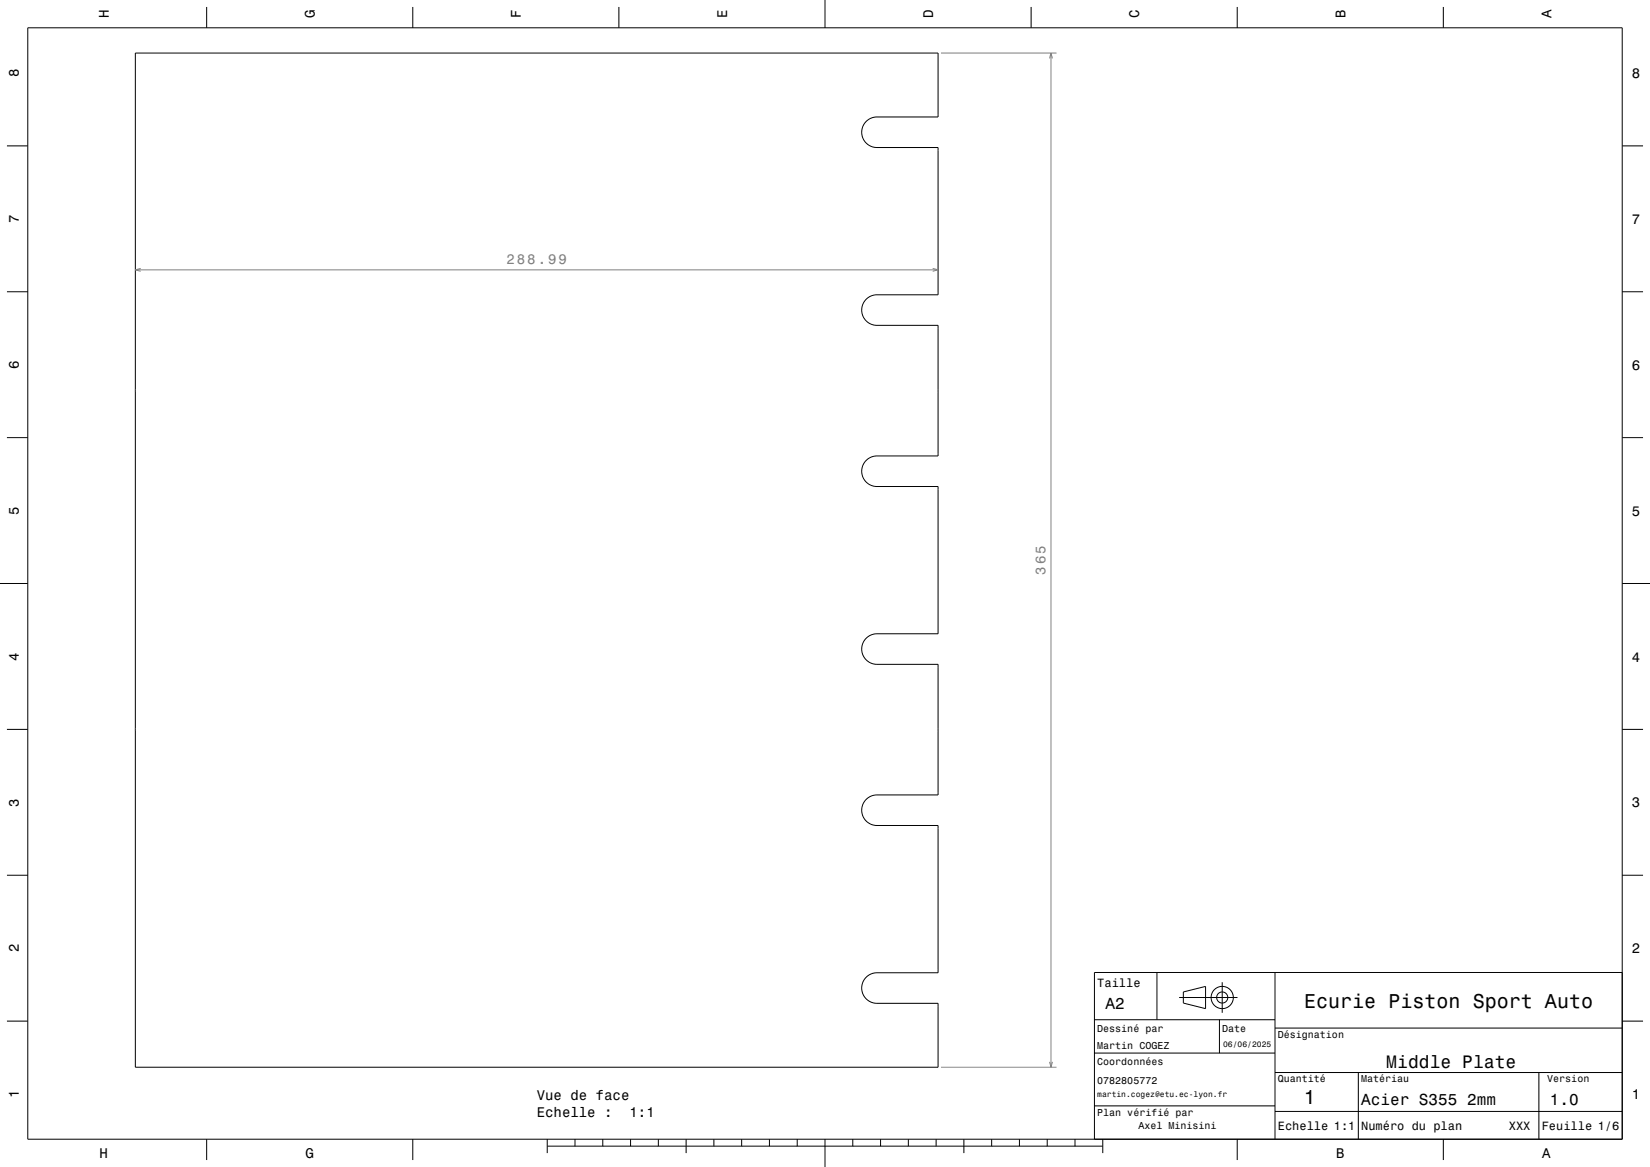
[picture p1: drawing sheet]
<svg xmlns="http://www.w3.org/2000/svg" width="594mm" height="420mm" viewBox="0 0 594 420" stroke-linecap="round" stroke-linejoin="round" font-family="sans-serif">
<path d="M338.8 19.1h41.6M378.4 19.1v365M377.8 21l.6-1.9 .5 1.9M48.7 97.1h289M50.7 96.6l-2 .5 2 .5M335.8 96.6l1.9 .5-1.9 .5M338.8 384.1h41.6M377.8 382.2l.6 1.9 .5-1.9" fill="none" stroke="#808080" stroke-width=".36"/>
<g fill="none" stroke="#000" stroke-width=".36">
<path d="M10 10h574v400h-574zM48.7 19.1h289v23h-22.2a5.5 5.5 0 0 0-5.3 5.6 5.5 5.5 0 0 0 5.5 5.4h22v53h-22.2a5.5 5.5 0 0 0-5.3 5.6 5.5 5.5 0 0 0 5.5 5.4h22v47h-22.2a5.5 5.5 0 0 0-5.3 5.6 5.5 5.5 0 0 0 5.5 5.4h22v53h-22.2a5.5 5.5 0 0 0-5.3 5.6 5.5 5.5 0 0 0 5.5 5.4h22v47h-22.2a5.5 5.5 0 0 0-5.3 5.6 5.5 5.5 0 0 0 5.5 5.4h22v53h-22.2a5.5 5.5 0 0 0-5.3 5.6 5.5 5.5 0 0 0 5.5 5.4h22v23h-289zM74.4 2.5v7.5M148.6 2.5v7.5M222.8 2.5v7.5M297 0v10M371.2 2.5v7.5M445.4 2.5v7.5M519.6 2.5v7.5M2.5 52.5h7.5M584 52.5h7.5M2.5 105h7.5"/>
<path d="M584 105h7.5M2.5 157.5h7.5M584 157.5h7.5M0 210h10M584 210h10M2.5 262.5h7.5M584 262.5h7.5M2.5 315h7.5M584 315h7.5M416.5 350v17M424.5 359h21M426 357l8-2v8l-8-2z"/>
<path d="M440 353.5v11M459 350v60M584 350h-190v60M2.5 367.5h7.5M394 367h65M394 379h65M439 367v12M459 370h125M584 367.5h7.5M394 398h65M459 386h125M489 386v24"/>
<path d="M554 386v24M74.4 410v7.5M148.6 410v7.5M197 412.5h200M197 410v5M207 410v2.5M217 410v2.5M227 410v2.5M237 410v2.5M247 410v5M257 410v2.5M267 410v2.5"/>
<path d="M277 410v2.5M287 410v2.5M297 410v10M307 410v2.5M317 410v2.5M327 410v2.5M337 410v2.5M347 410v5M357 410v2.5M367 410v2.5M377 410v2.5M387 410v2.5"/>
<path d="M397 410v5M445.4 410v7.5M459 400h125M519.6 410v7.5"/>
<circle cx="440" cy="359" r="2"/>
<circle cx="440" cy="359" r="4"/>
</g>
<g font-size="7.2">
<text x="469.5" y="362.6">Ecurie Piston Sport Auto</text>
<text x="469.3" y="397.3">1</text>
</g>
<text font-size="6.5" x="499.1" y="384.5">Middle Plate</text>
<g font-size="5.8">
<text x="398" y="363.1">A2</text>
<text x="490" y="397.6">Acier S355 2mm</text>
<text x="558" y="397.6">1.0</text>
</g>
<g font-size="5">
<text x="39.1" y="6.5" transform="rotate(-90 39.1 6.5)">H</text>
<text x="113.3" y="6.5" transform="rotate(-90 113.3 6.5)">G</text>
<text x="187.5" y="6.5" transform="rotate(-90 187.5 6.5)">F</text>
<text x="261.7" y="6.5" transform="rotate(-90 261.7 6.5)">E</text>
<text x="335.9" y="6.5" transform="rotate(-90 335.9 6.5)">D</text>
<text x="410.1" y="6.5" transform="rotate(-90 410.1 6.5)">C</text>
<text x="484.3" y="6.5" transform="rotate(-90 484.3 6.5)">B</text>
<text x="558.5" y="6.5" transform="rotate(-90 558.5 6.5)">A</text>
<text x="6.8" y="27.8" transform="rotate(-90 6.8 27.8)">8</text>
<text x="587.5" y="28.1">8</text>
<text x="6.8" y="80.3" transform="rotate(-90 6.8 80.3)">7</text>
<text x="587.5" y="80.6">7</text>
<text x="6.8" y="132.8" transform="rotate(-90 6.8 132.8)">6</text>
<text x="587.5" y="133.1">6</text>
<text x="6.8" y="185.3" transform="rotate(-90 6.8 185.3)">5</text>
<text x="587.5" y="185.6">5</text>
<text x="6.8" y="237.8" transform="rotate(-90 6.8 237.8)">4</text>
<text x="587.5" y="238.1">4</text>
<text x="6.8" y="290.3" transform="rotate(-90 6.8 290.3)">3</text>
<text x="587.5" y="290.6">3</text>
<text x="6.8" y="342.8" transform="rotate(-90 6.8 342.8)">2</text>
<text x="587.5" y="343.1">2</text>
<text x="6.8" y="395.3" transform="rotate(-90 6.8 395.3)">1</text>
<text x="193.2" y="396">Vue de face</text>
<text x="587.5" y="395.6">1</text>
<text x="193.2" y="402">Echelle :</text>
<text x="226.6" y="402">1:1</text>
<text x="35.8" y="416.8">H</text>
<text x="110" y="416.8">G</text>
<text x="481" y="416.8">B</text>
<text x="555.2" y="416.8">A</text>
</g>
<g font-size="5" fill="#808080">
<text x="182.4" y="95.1">288.99</text>
<text x="376.4" y="206.9" transform="rotate(-90 376.4 206.9)">365</text>
</g>
<g font-size="4.3">
<text x="395" y="355.2">Taille</text>
<text x="460" y="406.6">Echelle 1:1</text>
<text x="490" y="406.6">Numéro du plan</text>
<text x="543.2" y="406.6">XXX</text>
<text x="555" y="406.6">Feuille 1/6</text>
</g>
<g font-size="3.6">
<text x="395" y="371.3">Dessiné par</text>
<text x="440" y="371.3">Date</text>
<text x="395" y="377.5">Martin COGEZ</text>
<text x="460" y="373.5">Désignation</text>
<text x="395" y="383.5">Coordonnées</text>
<text x="460" y="389.5">Quantité</text>
<text x="490" y="389.5">Matériau</text>
<text x="557" y="389.5">Version</text>
<text x="395" y="390.2">0782805772</text>
<text x="395" y="401.5">Plan vérifié par</text>
<text x="409.8" y="406.3">Axel Minisini</text>
</g>
<g font-size="2.9">
<text x="440.3" y="376.8">06/06/2025</text>
<text x="395" y="394.8">martin.cogez@etu.ec-lyon.fr</text>
</g>
</svg>
